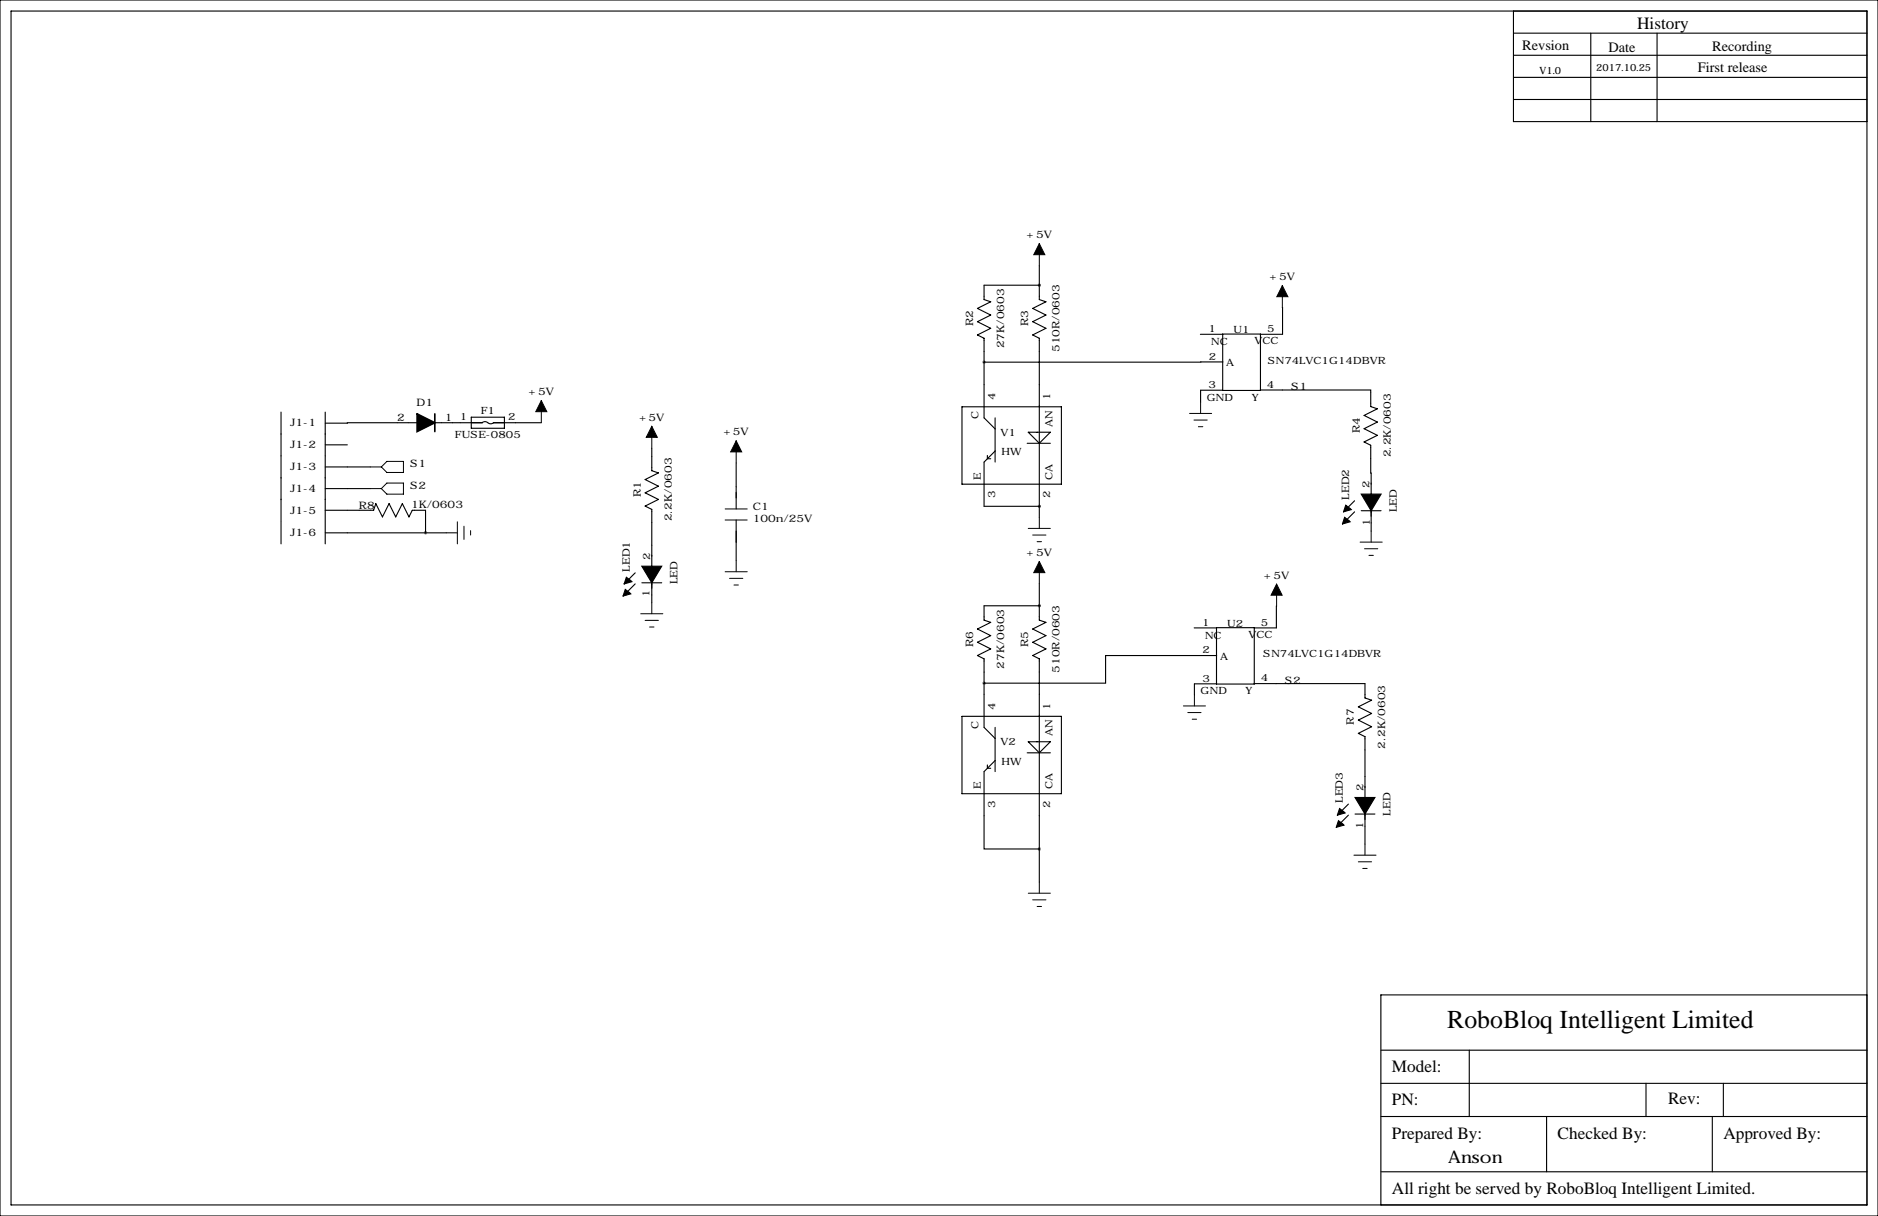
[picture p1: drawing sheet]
<svg xmlns="http://www.w3.org/2000/svg" width="432mm" height="279mm" viewBox="0 0 432 279" stroke-linecap="round" stroke-linejoin="round" font-family="sans-serif">
<g fill="none" stroke="#000" stroke-width=".25">
<path d="M0 0h431.8v279.4h-431.8zM2.5 2.5h426.8v274.4h-426.8zM348 17.8h81.3M348 12.7h81.3M348 7.6h81.3M348 2.5v25.4h81.3M365.8 7.6v20.3M381 7.6v20.3M348 22.9h81.3M239 65.5h.1M239 65.5h-12.7v3.3l1.5 .5-3.1 1.6 3.1 1.5-3.1 1.5 3.1 1.5-3.1 1.6 1.6 .7v18.3l2.5 2.6M239 61.1v7.7l1.5 .5-3.1 1.6 3.1 1.5-3.1 1.5 3.1 1.5-3.1 1.6 1.6 .7v41.2"/>
<path d="M276 76.8h5.1M281.1 76.8h8.7v12.9h-8.7zM294.8 70.7l.1 6.1h-5.1M64.6 94.7v25.1M74.8 94.7v25.1M95.9 97.1l-21.1 .1M100 97.1h10.9M108.4 95.9h7.6v2.5h-7.6zM110.9 97.1a.97 .97 0 0 1 1.2 0M110.9 97.1h.1M112.2 97.1a.97 .97 0 0 0 1.3 0M113.4 97.1h11.1"/>
<path d="M221.2 93.5h22.8v17.8h-22.8zM228.8 96v10.2M236.4 99.3h5.1l-2.5 2.6zM281.1 89.7h-5.1v2.8M281.2 83.2h-54.9M289.8 89.6h25.4v3.8l1.5 .5-3.1 1.6 3.1 1.5-3.1 1.5 3.1 1.5-3.1 1.5 1.6 .8 .1 19.7M64.6 119.9v5.1M74.8 119.9v5.1M74.8 102.2h5.1M74.8 107.3h10.3M74.8 112.3h10.3M74.8 117.2h11.1l.5-1.5 1.5 3.1 1.6-3.1 1.5 3.1 1.5-3.1 1.5 3.1 .8-1.6h3v5.2"/>
<path d="M149.9 103v5.2l1.5 .5-3.1 1.5 3.1 1.5-3.1 1.5 3.1 1.6-3.1 1.5 1.6 .7v21.5M169.3 106.4v10.5M169.3 119.5v9.3M227 104.6v.8h.8M228.8 103.6l-2.5 2.6v10.1h12.7M236.2 101.9h5.3M239 116.3h.1M311.5 115.1l-2.6 2.5M311.5 117.6l-2.6 2.5M313 117.3h4.6M74.8 122.4h27.8M146 131.6l-2.5 2.6"/>
<path d="M146 134.2l-2.5 2.5M147.6 133.9h4.5M239 139.2h.1M239 139.2h-12.7v3.3l1.5 .5-3.1 1.5 3.1 1.5-3.1 1.6 3.1 1.5-3.1 1.5 1.6 .8v15.7l2.5 2.6M239 134.1v8.4l1.5 .5-3.1 1.5 3.1 1.5-3.1 1.6 3.1 1.5-3.1 1.5 1.6 .8v51.3M293.5 139.3v5h-5.1M274.6 144.3h5.1M279.7 144.2h8.7v13h-8.7zM279.7 157.1h-5.1v2.6M279.8 150.6h-25.6v6.4h-27.9M288.3 157.1h25.5v3.3l1.6 .5-3.1 1.5 3.1 1.5-3.1 1.6 3.1 1.5-3.1 1.5 1.5 .8v24.7M221.2 164.6h22.8v17.8h-22.8z"/>
<path d="M227 175.8v.7h.8M228.8 174.8l-2.5 2.5v17.8h12.7M228.8 167.1v10.2M236.2 173h5.3M236.4 170.4h5.1l-2.5 2.6zM310 184.8l-2.5 2.5M310 187.3l-2.5 2.5M311.6 187h4.5M429.3 228.6h-111.8v48.3M317.5 256.5h111.8M317.5 248.9h111.8M317.5 241.3h111.8"/>
<path d="M337.8 241.3v15.2M355.6 256.5v12.7M378.5 248.9v7.6M393.7 256.5v12.7M396.2 248.9v7.6M317.5 269.2h111.8"/>
</g>
<path d="M309.4 116.1l1.3 1-1.8 .5zM315.3 113.5h2.3l-2.3 3.8zM313 113.5h2.3v3.8zM143.8 135.4l1.2 1-1.7 .6zM144 132.6l1.3 1.1-1.8 .5zM149.9 130.1h2.2l-2.2 3.8zM147.6 130.1h2.3v3.8zM309.2 118.9l1.2 1-1.7 .5zM307.7 188.6l1.3 1-1.8 .5zM308 185.8l1.3 1-1.8 .5zM313.8 183.2h2.3l-2.3 3.8zM311.6 183.2h2.2v3.8z" fill="#000" stroke="#000" stroke-width=".25"/>
<g fill="none" stroke="#000" stroke-width=".23">
<path d="M239 56v5.1M294.8 65.6v5.1M124.5 92v5.1M149.9 97.9v5.1M273.5 95h5.1M274.5 96.5h3.1M275.5 98h1.1M276 92.5v2.5M85.1 107.3h2.6M85.1 112.3h2.6M87.7 107.3l1.3-1.3h3.8v2.6h-3.8zM87.7 112.3l1.3-1.3h3.8v2.5h-3.8z"/>
<path d="M105.2 119.9v5.1M166.7 116.9h5.1M166.7 119.5h5.1M169.3 101.3v5.1M239 118.9v2.5M102.6 122.4h2.6M106.7 120.9v3.1M108.2 121.9v1M149.9 138.5v2.5M166.7 131.4h5.1M167.7 132.9h3.1M168.8 134.4h1"/>
<path d="M169.3 128.8v2.6M236.4 121.4h5.1M237.4 122.9h3.1M238.5 124.5h1M239 129v5.1M293.5 134.2v5.1M312.7 124.6h5.1M313.7 126.1h3.1M314.8 127.6h1M315.3 122v2.6M147.3 141h5.1M148.3 142.5h3.1"/>
<path d="M149.4 144.1h1M274.6 159.7v2.5M272.1 162.2h5.1M273.1 163.7h3M274.1 165.3h1M311.3 196.5h5.1M312.3 198h3.1M313.3 199.5h1.1M313.8 194v2.5M236.4 205.2h5.1M237.4 206.8h3.1M238.5 208.3h1"/>
<path d="M239 202.7v2.5"/>
</g>
<path d="M95.9 95.1l4.1 2-4.1 2.1z" fill="#000" stroke="#000" stroke-width=".38"/>
<path d="M100 95.1v4.1" fill="none" stroke="#000" stroke-width=".38"/>
<path d="M239 56l1.2 2.5h-2.5zM294.8 65.6l1.3 2.6h-2.5zM124.5 92l1.2 2.6h-2.5zM149.9 97.9l1.2 2.6h-2.5zM169.3 101.3l1.2 2.5h-2.5zM239 129l1.2 2.6h-2.5zM293.5 134.2l1.3 2.6h-2.5z" fill="#000" stroke="#000" stroke-width=".23"/>
<path d="M238.9 195.1a.05 .05 0 0 0 .1 0 .05 .05 0 0 0-.1 0zM238.9 139.2a.05 .05 0 0 0 .1 0 .05 .05 0 0 0-.1 0zM238.9 116.3a.05 .05 0 0 0 .1 0 .05 .05 0 0 0-.1 0zM226.2 157a.05 .05 0 0 0 .1 0 .05 .05 0 0 0-.1 0zM226.2 83.2a.05 .05 0 0 0 .1 0 .05 .05 0 0 0-.1 0zM238.9 65.5a.05 .05 0 0 0 .1 0 .05 .05 0 0 0-.1 0zM97.8 122.4a.05 .05 0 0 0 .1 0 .05 .05 0 0 0-.1 0z" fill="#000" stroke="#000" stroke-width=".63"/>
<text font-size="5.9" x="332.7" y="236.2">RoboBloq Intelligent Limited</text>
<g font-size="4">
<text x="376.4" y="6.6">History</text>
<text x="320" y="246.4">Model:</text>
<text x="320" y="254">PN:</text>
<text x="383.5" y="253.7">Rev:</text>
<text x="320" y="261.6">Prepared By:</text>
<text x="358.1" y="261.6">Checked By:</text>
<text x="396.2" y="261.6">Approved By:</text>
<text x="333" y="267.2">Anson</text>
<text x="320" y="274.3">All right be served by RoboBloq Intelligent Limited.</text>
</g>
<g font-size="3.3">
<text x="350" y="11.4">Revsion</text>
<text x="369.8" y="11.9">Date</text>
<text x="393.7" y="11.7">Recording</text>
<text x="390.4" y="16.5">First release</text>
</g>
<g font-size="2.4">
<text x="236" y="54.7">+5V</text>
<text x="291.9" y="64.4">+5V</text>
<text x="223.7" y="75" transform="rotate(-90 223.7 75)">R2</text>
<text x="236.4" y="75" transform="rotate(-90 236.4 75)">R3</text>
<text x="230.9" y="80" transform="rotate(-90 230.9 80)">27K/0603</text>
<text x="243.6" y="80.9" transform="rotate(-90 243.6 80.9)">510R/0603</text>
<text x="296.9" y="89.6">S1</text>
<text x="95.8" y="93.3">D1</text>
<text x="121.5" y="90.8">+5V</text>
<text x="66.7" y="98">J1-1</text>
<text x="91.4" y="96.6">2</text>
<text x="102.3" y="96.6">1</text>
<text x="146.9" y="96.7">+5V</text>
<text x="166.3" y="100">+5V</text>
<text x="312.6" y="99.6" transform="rotate(-90 312.6 99.6)">R4</text>
<text x="66.7" y="103">J1-2</text>
<text x="94.3" y="107.3">S1</text>
<text x="319.8" y="105.1" transform="rotate(-90 319.8 105.1)">2.2K/0603</text>
<text x="66.7" y="108.1">J1-3</text>
<text x="66.7" y="113">J1-4</text>
<text x="94.3" y="112.3">S2</text>
<text x="66.7" y="118">J1-5</text>
<text x="82.5" y="116.9">R8</text>
<text x="94.5" y="116.7">1K/0603</text>
<text x="147.3" y="114.3" transform="rotate(-90 147.3 114.3)">R1</text>
<text x="154.5" y="119.8" transform="rotate(-90 154.5 119.8)">2.2K/0603</text>
<text x="173.1" y="117.2">C1</text>
<text x="310.2" y="114.8" transform="rotate(-90 310.2 114.8)">LED2</text>
<text x="321.2" y="117.7" transform="rotate(-90 321.2 117.7)">LED</text>
<text x="66.7" y="123.2">J1-6</text>
<text x="173.1" y="120">100n/25V</text>
<text x="144.8" y="131.3" transform="rotate(-90 144.8 131.3)">LED1</text>
<text x="236" y="127.8">+5V</text>
<text x="155.7" y="134.3" transform="rotate(-90 155.7 134.3)">LED</text>
<text x="290.6" y="132.9">+5V</text>
<text x="223.7" y="148.6" transform="rotate(-90 223.7 148.6)">R6</text>
<text x="236.4" y="148.6" transform="rotate(-90 236.4 148.6)">R5</text>
<text x="230.9" y="153.7" transform="rotate(-90 230.9 153.7)">27K/0603</text>
<text x="243.6" y="154.6" transform="rotate(-90 243.6 154.6)">510R/0603</text>
<text x="295.5" y="157.1">S2</text>
<text x="311.3" y="166.5" transform="rotate(-90 311.3 166.5)">R7</text>
<text x="318.5" y="172" transform="rotate(-90 318.5 172)">2.2K/0603</text>
<text x="308.8" y="184.5" transform="rotate(-90 308.8 184.5)">LED3</text>
<text x="319.7" y="187.4" transform="rotate(-90 319.7 187.4)">LED</text>
</g>
<g font-size="2.3">
<text x="354" y="17">V1.0</text>
<text x="367" y="16.3">2017.10.25</text>
<text x="277.8" y="76.3">1</text>
<text x="283.6" y="76.6">U1</text>
<text x="291.3" y="76.3">5</text>
<text x="277.9" y="82.7">2</text>
<text x="278.5" y="79.3">NC</text>
<text x="288.4" y="79.1">VCC</text>
<text x="291.5" y="83.5">SN74LVC1G14DBVR</text>
<text x="277.9" y="89.2">3</text>
<text x="281.9" y="84.2">A</text>
<text x="291.3" y="89.1">4</text>
<text x="110.5" y="95.1">F1</text>
<text x="228.8" y="91.9" transform="rotate(-90 228.8 91.9)">4</text>
<text x="241.5" y="91.9" transform="rotate(-90 241.5 91.9)">1</text>
<text x="277.5" y="92">GND</text>
<text x="287.8" y="92">Y</text>
<text x="104.6" y="100.7">FUSE-0805</text>
<text x="105.7" y="96.5">1</text>
<text x="116.8" y="96.5">2</text>
<text x="225" y="96.3" transform="rotate(-90 225 96.3)">C</text>
<text x="230.1" y="100.1">V1</text>
<text x="242" y="98.1" transform="rotate(-90 242 98.1)">AN</text>
<text x="230.3" y="104.6">HW</text>
<text x="225.5" y="110.2" transform="rotate(-90 225.5 110.2)">E</text>
<text x="242" y="110.2" transform="rotate(-90 242 110.2)">CA</text>
<text x="314.9" y="112" transform="rotate(-90 314.9 112)">2</text>
<text x="228.8" y="114.5" transform="rotate(-90 228.8 114.5)">3</text>
<text x="241.5" y="114.5" transform="rotate(-90 241.5 114.5)">2</text>
<text x="315" y="120.8" transform="rotate(-90 315 120.8)">1</text>
<text x="149.5" y="128.6" transform="rotate(-90 149.5 128.6)">2</text>
<text x="149.4" y="137.1" transform="rotate(-90 149.4 137.1)">1</text>
<text x="276.4" y="143.8">1</text>
<text x="289.9" y="143.8">5</text>
<text x="277.1" y="146.8">NC</text>
<text x="282.2" y="144.1">U2</text>
<text x="287" y="146.5">VCC</text>
<text x="276.5" y="150.1">2</text>
<text x="280.5" y="151.6">A</text>
<text x="290.5" y="150.9">SN74LVC1G14DBVR</text>
<text x="276" y="159.5">GND</text>
<text x="276.5" y="156.6">3</text>
<text x="286.4" y="159.5">Y</text>
<text x="289.9" y="156.6">4</text>
<text x="225" y="167.5" transform="rotate(-90 225 167.5)">C</text>
<text x="228.8" y="163.1" transform="rotate(-90 228.8 163.1)">4</text>
<text x="241.5" y="163.1" transform="rotate(-90 241.5 163.1)">1</text>
<text x="230.1" y="171.2">V2</text>
<text x="242" y="169.2" transform="rotate(-90 242 169.2)">AN</text>
<text x="230.3" y="175.8">HW</text>
<text x="225.5" y="181.4" transform="rotate(-90 225.5 181.4)">E</text>
<text x="228.8" y="185.6" transform="rotate(-90 228.8 185.6)">3</text>
<text x="241.5" y="185.6" transform="rotate(-90 241.5 185.6)">2</text>
<text x="242" y="181.4" transform="rotate(-90 242 181.4)">CA</text>
<text x="313.5" y="181.7" transform="rotate(-90 313.5 181.7)">2</text>
<text x="313.4" y="190.4" transform="rotate(-90 313.4 190.4)">1</text>
</g>
</svg>
